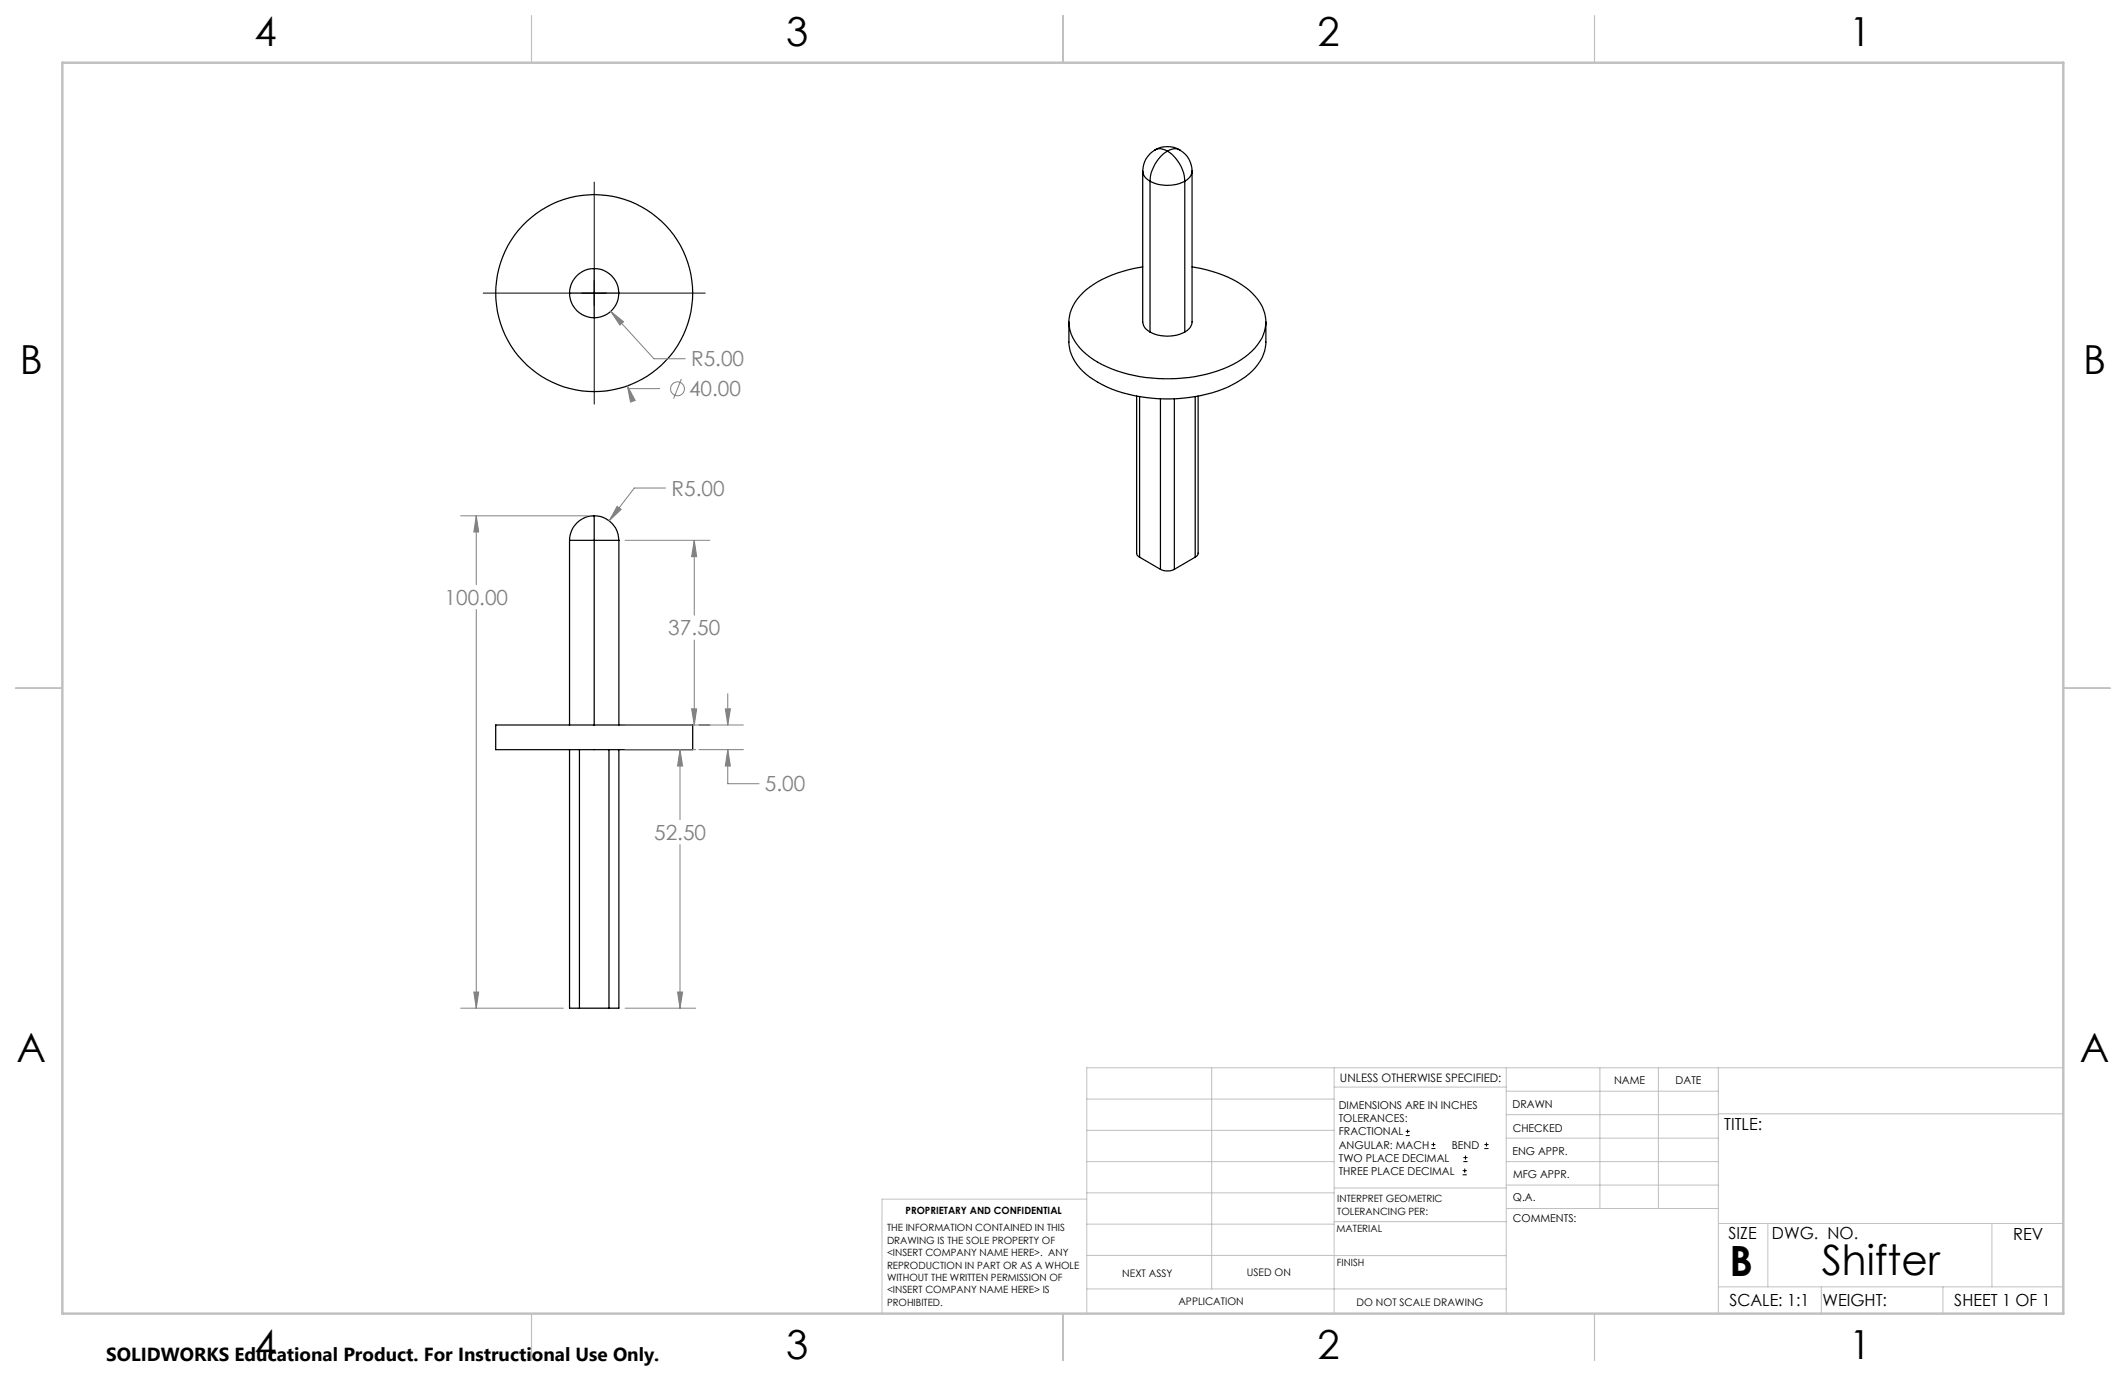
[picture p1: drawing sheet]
<svg xmlns="http://www.w3.org/2000/svg" width="432mm" height="279mm" viewBox="0 0 432 279" stroke-linecap="round" stroke-linejoin="round" font-family="sans-serif">
<g fill="none" stroke="#000" stroke-width=".25">
<path d="M232.1 34.7l.1 31.1a2.41 2.41 0 0 0 1.4 1.6M232.1 34.7l.1 .4a2.41 2.41 0 0 0 1.4 1.7M233.6 36.8a7.8 7.8 0 0 0 7 0M233.6 36.8v30.6M234.6 30.4a4.9 4.9 0 0 0-2.5 4.3M234.6 30.4a5 5 0 0 1 5 0M234.6 30.4a2.36 2.36 0 0 1 2.5 .3M237.1 30.7a7.6 7.6 0 0 1 3.5 6.1M237.1 30.7a7.6 7.6 0 0 0-3.5 6.1M239.6 30.4a4.9 4.9 0 0 1 2.5 4.3M239.6 30.4a2.36 2.36 0 0 0-2.5 .3M240.6 36.8v30.6"/>
<path d="M242.1 34.7v30.7l-.4 1.1-1.1 .9M242.1 34.7l-.4 1.2-1.1 .9M115.7 59.5h5M115.7 59.5a5 5 0 0 0 5 5M120.7 54.5a5 5 0 0 0-5 5M120.7 54.5v5M120.7 59.5h5M120.7 54.5a5 5 0 0 1 5 5M120.7 59.5v5M125.7 59.5a5 5 0 0 1-5 5M232.1 54.2a23.1 23.1 0 0 0-12.2 5.3 7.5 7.5 0 0 0-.6 11.1 20 20 0 0 0 11 5.6 31.1 31.1 0 0 0 20.9-2.6 11.3 11.3 0 0 0 5.7-6.4 8.1 8.1 0 0 0-3.3-8.3 24.1 24.1 0 0 0-11.5-4.7M217.1 65.4v4.1a9.5 9.5 0 0 0 5 7.6 29.4 29.4 0 0 0 19.4 3.6 22.8 22.8 0 0 0 12.8-5.3 8.2 8.2 0 0 0 2.8-5.9v-4.1"/>
<path d="M233.6 67.4a7.8 7.8 0 0 0 7 0M230.9 80.4v31.9a.87 .87 0 0 0 .6 .8M231.5 80.5v32.6M235.7 81v34.6M238.5 81v34.6M242.7 80.5v32.6M243.3 80.4v31.9a.87 .87 0 0 1-.6 .8M115.7 109.7h5M115.7 109.7v37.5M120.7 104.7v5M120.7 104.7a5 5 0 0 0-5 5M120.7 109.7h5"/>
<path d="M120.7 104.7a5 5 0 0 1 5 5M120.7 109.7v37.5M125.7 109.7v37.5M231.5 113.1l4.2 2.5M235.7 115.6a3.3 3.3 0 0 0 2.8 0M242.7 113.1l-4.2 2.5M100.7 147.2h40v5h-40zM115.7 152.2v52.5h2M117.7 152.2v52.5M123.7 152.2v52.5M125.7 152.2v52.5h-2M117.7 204.7h6"/>
<circle cx="120.7" cy="59.5" r="20"/>
</g>
<g fill="none" stroke="#808080" stroke-width=".2">
<path d="M124 63.2l2.6 2.1-.7 .7zM124 63.2l8.8 9.6h6.4M127.4 78.4l1.6 2.9-.9 .3zM127.4 78.4l.2 .5h6.4M138.4 76.9l-1.6 4.1M135.2 99.1h-6.4l-5.1 6.7M93.6 104.7h25.8M96.7 104.7l.5 3.3h-1zM96.7 104.7v14M125.3 102.8l.9 .6-2.5 2.4zM127 109.7h17.2M141 109.7l.5 3.3h-1z"/>
<path d="M141 109.7v15.2M96.7 123.8v80.9M141 130v17.2M127 147.2h24M127 152.2h14.3M138.1 152.2l.5 3.3h-1zM138.1 152.2v14.2M140.5 143.9h1l-.5 3.3zM142 152.2h9M147.3 143.9h1l-.5 3.3zM147.8 152.2l.5 3.3h-1zM147.8 152.2v6.9h6.4"/>
<path d="M147.8 140.9v6.3M138.1 171.5v33.2M93.6 204.7h20.8M96.2 201.4h1l-.5 3.3zM127 204.7h14.3M137.6 201.4h1l-.5 3.3z"/>
<circle cx="137.6" cy="79" r="1.41"/>
</g>
<g fill="none" stroke="#000" stroke-width=".2">
<path d="M120.7 37v17.4M98.1 59.5h17.5M118.1 59.5h5.1M120.7 57v5.1M125.8 59.5h17.4M120.7 64.6v17.5M285.5 230.6h.8M285.5 229.7h.8M285.9 229.3v.9M290.7 233.2h.8M290.7 232.4h.8M291.1 232v.8"/>
<path d="M297.1 238.5h.8M297.1 237.7h.8M297.2 235.9h.9M297.2 235.1h.9M297.5 237.3v.8M297.6 234.6v.9M301.5 233.2h.8M301.5 232.4h.8M301.9 232v.8"/>
</g>
<g fill="none" stroke="#c0c0c0" stroke-width=".2">
<path d="M246.1 216.8v44.9M271 216.8v49.9M305.9 216.8v49.9M324.9 216.8v28.6M336.8 216.8v28.6M349 216.8v49.9M419.1 216.8h-198.4v49.9M220.7 235.9h50.3M220.7 229.5h50.3M220.7 223.2h50.3M271 220.7h34.9M305.9 231.1h43.1"/>
<path d="M305.9 226.3h43.1M305.9 221.6h43.1M305.9 235.9h43.1M349 226.2h70.1M220.7 248.6h50.3M220.7 242.2h50.3M220.7 254.9h50.3M220.7 243.5h-41.6v23.2M271 255h34.9M271 248.1h35M271 241.2h35M305.9 240.6h43.1"/>
<path d="M306 245.4h43M349 248.4h70.1M359.1 248.4v12.9M404.6 248.4v12.9M220.7 261.7h85.2M349 261.3h70.1M369.9 261.3v5.4M394.6 261.3v5.4"/>
</g>
<path d="M107.9 3.2v9.5M215.9 3.2v9.5M323.8 3.2v9.5M3.1 139.7h9.6M419.1 139.7h9.5M107.9 266.7v9.6M215.9 266.7v9.6M323.8 266.7v9.6" fill="none" stroke="#c0c0c0" stroke-width=".25"/>
<path d="M12.7 12.7h406.4v254h-406.4z" fill="none" stroke="#c0c0c0" stroke-width=".5"/>
<path d="M147.3 143.9h1l-.5 3.3zM147.8 152.2l.5 3.3h-1zM138.1 152.2l.5 3.3h-1zM137.6 201.4h1l-.5 3.3zM141 109.7l.5 3.3h-1zM140.5 143.9h1l-.5 3.3zM125.3 102.8l-1.6 3 2.5-2.4zM96.2 201.4h1l-.5 3.3zM96.7 104.7l.5 3.3h-1zM127.4 78.4l.7 3.2 .9-.3zM124 63.2l1.9 2.8 .7-.7z" fill="#808080"/>
<g font-size="8.5">
<text x="351.3" y="259">B</text>
<text x="370" y="258.9">Shifter</text>
</g>
<g font-size="8.1">
<text x="51.7" y="9.3">4</text>
<text x="159.7" y="9.3">3</text>
<text x="267.6" y="9.3">2</text>
<text x="375.6" y="9.3">1</text>
<text x="4" y="76">B</text>
<text x="423.1" y="76">B</text>
<text x="3.3" y="215.7">A</text>
<text x="422.4" y="215.7">A</text>
<text x="51.7" y="276">4</text>
<text x="159.7" y="276">3</text>
<text x="267.6" y="276">2</text>
<text x="375.6" y="276">1</text>
</g>
<g font-size="4.2" fill="#808080">
<text x="140.4" y="74.4">R5.00</text>
<text x="139.9" y="80.5">40.00</text>
<text x="136.4" y="100.7">R5.00</text>
<text x="90.3" y="122.8">100.00</text>
<text x="135.7" y="129">37.50</text>
<text x="155.4" y="160.7">5.00</text>
<text x="132.9" y="170.6">52.50</text>
</g>
<text font-size="3.8" x="21.6" y="276.3">SOLIDWORKS Educational Product. For Instructional Use Only.</text>
<g font-size="3.4">
<text x="350.2" y="229.5">TITLE:</text>
<text x="351.1" y="251.6">SIZE</text>
<text x="359.9" y="251.6">DWG. NO.</text>
<text x="408.9" y="251.7">REV</text>
<text x="351.2" y="265.2">SCALE: 1:1</text>
<text x="370.1" y="265.3">WEIGHT:</text>
<text x="396.9" y="265.2">SHEET 1 OF 1</text>
</g>
<text font-size="2.4" x="272.2" y="219.7">UNLESS OTHERWISE SPECIFIED:</text>
<g font-size="2.2">
<text x="327.8" y="220.1">NAME</text>
<text x="340.3" y="220.2">DATE</text>
<text x="271.9" y="225.3">DIMENSIONS ARE IN INCHES</text>
<text x="271.9" y="227.9">TOLERANCES:</text>
<text x="307.2" y="224.9">DRAWN</text>
<text x="271.9" y="230.6">FRACTIONAL</text>
<text x="271.9" y="233.2">ANGULAR: MACH</text>
<text x="294.9" y="233.2">BEND</text>
<text x="307.3" y="229.8">CHECKED</text>
<text x="271.9" y="235.9">TWO PLACE DECIMAL</text>
<text x="271.9" y="238.5">THREE PLACE DECIMAL</text>
<text x="307.2" y="234.4">ENG APPR.</text>
<text x="307.3" y="239.2">MFG APPR.</text>
<text x="307.3" y="243.9">Q.A.</text>
<text x="307.3" y="248.1">COMMENTS:</text>
</g>
<g font-size="2.1">
<text x="227.9" y="259.2">NEXT ASSY</text>
<text x="253.3" y="259.2">USED ON</text>
<text x="239.3" y="265">APPLICATION</text>
<text x="275.5" y="265.1">DO NOT SCALE DRAWING</text>
</g>
<g font-size="2">
<text x="271.6" y="244.1">INTERPRET GEOMETRIC</text>
<text x="180.2" y="250">THE INFORMATION CONTAINED IN THIS</text>
<text x="183.9" y="246.4">PROPRIETARY AND CONFIDENTIAL</text>
<text x="271.5" y="250.2">MATERIAL</text>
<text x="271.6" y="246.6">TOLERANCING PER:</text>
<text x="180.2" y="252.5">DRAWING IS THE SOLE PROPERTY OF</text>
<text x="180.2" y="255.1">&lt;INSERT COMPANY NAME HERE&gt;. ANY</text>
<text x="180.2" y="257.6">REPRODUCTION IN PART OR AS A WHOLE</text>
<text x="271.5" y="257">FINISH</text>
<text x="180.2" y="260.1">WITHOUT THE WRITTEN PERMISSION OF</text>
<text x="180.2" y="262.6">&lt;INSERT COMPANY NAME HERE&gt; IS</text>
<text x="180.2" y="265.2">PROHIBITED.</text>
</g>
</svg>
